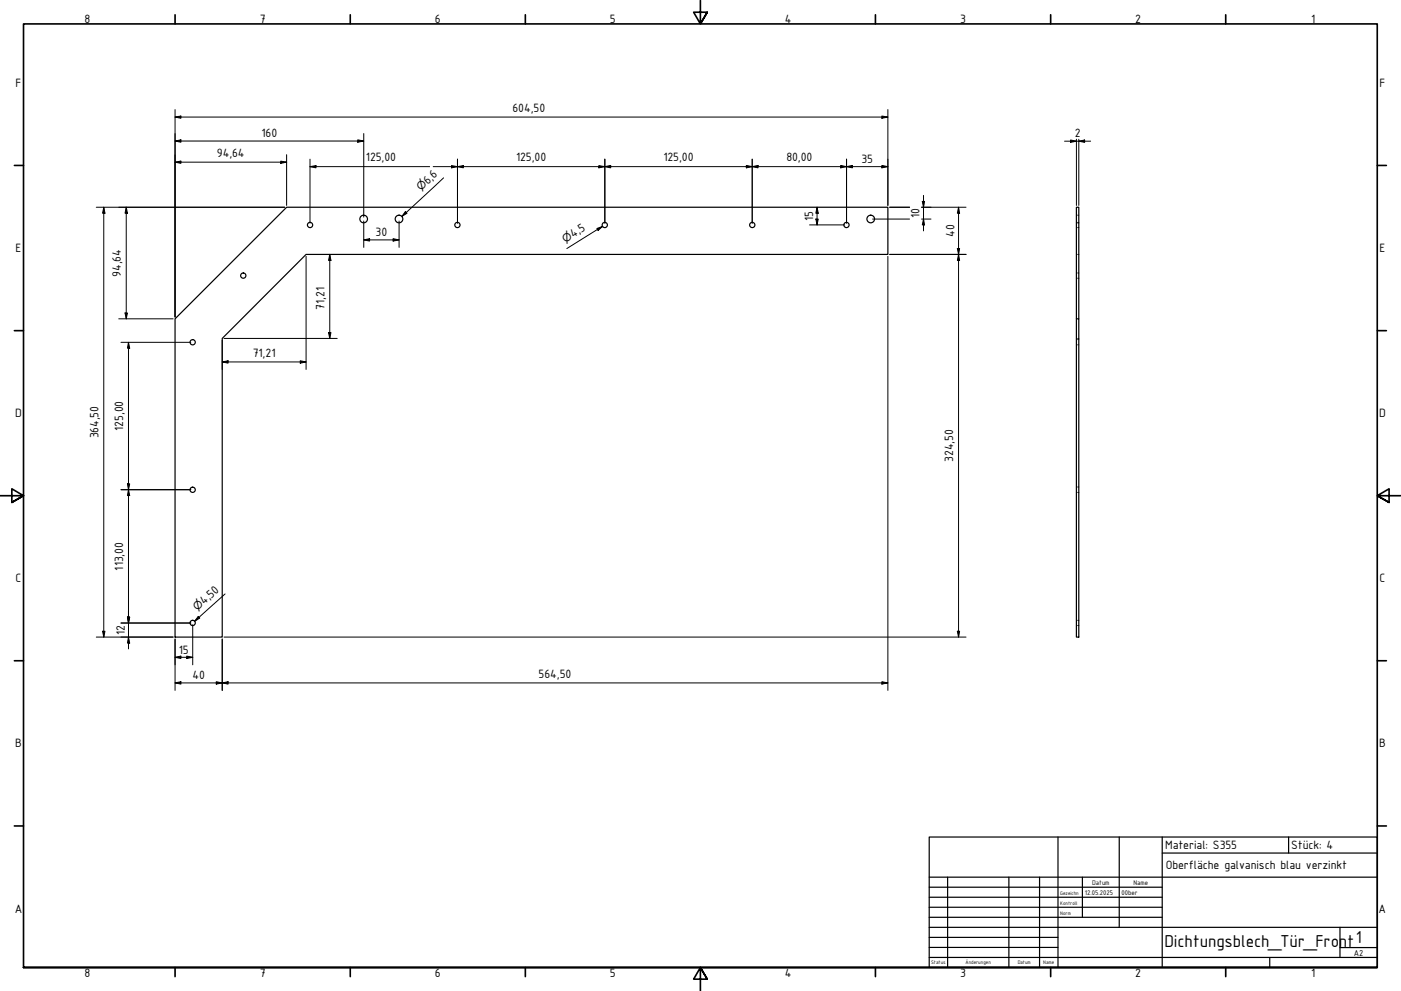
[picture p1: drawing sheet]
<svg xmlns="http://www.w3.org/2000/svg" width="594mm" height="420mm" viewBox="0 0 594 420" stroke-linecap="round" stroke-linejoin="round" font-family="sans-serif">
<!-- layer: Sichtbar (ISO) -->
<g fill="none" stroke="#000" stroke-width=".51">
<path d="M74.2 135.2l47.3-47.3h255v20h-246.7l-35.6 35.6v126.6h-20zM456.4 135.2h1.1v134.9h-1.1zM456.4 135.2v-47.3h1.1v47.3"/>
<circle cx="131.5" cy="95.4" r="1.11"/>
<circle cx="154.2" cy="92.8" r="1.62"/>
<circle cx="169.2" cy="92.8" r="1.62"/>
<circle cx="194" cy="95.4" r="1.11"/>
<circle cx="256.4" cy="95.4" r="1.11"/>
<circle cx="319" cy="95.4" r="1.11"/>
<circle cx="358.9" cy="95.4" r="1.11"/>
<circle cx="369.2" cy="92.8" r="1.62"/>
<circle cx="103.2" cy="116.9" r="1.11"/>
<circle cx="81.7" cy="145.1" r="1.11"/>
<circle cx="81.7" cy="207.7" r="1.11"/>
<circle cx="81.7" cy="264.1" r="1.11"/>
</g>
<!-- layer: Verdeckt (ISO) -->
<g fill="none" stroke="#000" stroke-width=".42">
<path d="M456.4 91.2h.4M456.4 94.5h.4M456.4 94.3h.4M456.4 96.5h.4M457.1 91.2h.4M457.1 94.5h.4M457.1 94.3h.4M457.1 96.5h.4M456.4 107.9h.4M456.4 115.7h.4M456.4 118h.4M457.1 107.9h.4"/>
<path d="M457.1 115.7h.4M457.1 118h.4M456.4 143.5h.4M456.4 144h.4M456.4 146.2h.4M457.1 143.5h.4M457.1 144h.4M457.1 146.2h.4M456.4 206.5h.4M456.4 208.8h.4M457.1 206.5h.4M457.1 208.8h.4"/>
<path d="M456.4 263h.4M456.4 265.2h.4M457.1 263h.4M457.1 265.2h.4"/>
</g>
<!-- layer: Rahmen (ISO) -->
<g fill="none" stroke="#000" stroke-width=".7">
<path d="M74.2 6.3v3.8M148.5 6.3v3.8M222.8 6.3v3.8M297 .2v9.9l-2.9-4.9h5.8l-2.9 4.9 2.9-4.9M371.2 6.3v3.8M445.5 6.3v3.8M519.7 6.3v3.8M6.1 70.1h3.9M584 70.1h3.9M6.1 140.2h3.9M584 140.2h3.9M0 210.2h10l-5-3v5.8l5-2.8-5 2.8"/>
<path d="M594 210.2h-10l5-3v5.8l-5-2.8 5 2.8M6.1 280.1h3.9M584 280.1h3.9M6.1 350.2h3.9M584 350.2h3.9M10 410.2v-400.1h574v400.1h-574h574M74.2 410.2v3.9M148.5 410.2v3.9M222.8 410.2v3.9M299.9 415.1l-2.9-4.9 2.9 4.9h-5.8l2.9-4.9v10M371.2 410.2v3.9M445.5 410.2v3.9"/>
<path d="M519.7 410.2v3.9"/>
</g>
<!-- layer: Titel (ISO) -->
<g fill="none" stroke="#000" stroke-width=".51">
<path d="M394 354.9h190v55.3h-190zM448.6 354.9v55.3M474.6 354.9v38.3M492.8 354.9v55.3M546.4 354.9v6.8M394 376.2h98.8M394 371.9h190M401.8 371.9v38.3M427.8 371.9v38.3M440.8 371.9v38.3M459 371.9v17M492.8 361.7h91.2"/>
<path d="M394 380.4h98.8M394 384.7h98.8M394 388.9h98.8M394 393.2h190M394 397.4h54.6M568.2 393.2v12.7M394 405.9h190M394 401.7h54.6M538.4 405.9v4.3M568.2 401.7h15.8"/>
</g>
<g fill="none" stroke="#000" stroke-width=".42">
<path d="M74.2 49.6l2.5-.4v.9zM74.2 59.8l2.5-.5v1zM74.2 49.6h302.3M74.2 46.5v87.9M74.2 59.8h80M151.7 59.3l2.5 .5-2.5 .5zM154.2 56.6v35.5M374 49.2l2.5 .4-2.5 .5zM376.5 46.5v40.6M451.4 59.9h11.1M454 59.4l2.4 .5-2.4 .5zM456.4 59v28.1"/>
<path d="M457.5 59.9l2.4-.5v1zM457.5 59v28.1M74.2 68.7l2.5-.4v1zM74.2 68.7h47.3M119.1 68.3l2.4 .4-2.4 .6zM121.5 65.6v21.5M131.4 70.7l2.6-.5v1zM131.4 70.7h50.8M131.4 67.5v27.1M183.7 70.7h192.8M188.1 75.4l-17.7 16.3M191.5 70.2l2.5 .5-2.5 .5z"/>
<path d="M194 70.7l2.5-.5v1zM194 67.5v27.1M253.9 70.2l2.6 .5-2.6 .5zM256.5 70.7l2.5-.6v1.1zM256.5 67.5v27.1M316.5 70.1l2.5 .6-2.5 .5zM319 70.7l2.4-.6v1.1zM319 67.5v27.1M356.5 70.1l2.5 .6-2.5 .5zM359 70.7l2.4-.6v1.1zM359 67.5v27.1M374 70.1l2.5 .6-2.5 .5z"/>
<path d="M40.8 87.9h79.9M44 87.9l.5 2.5h-1zM44 87.9v182.2M53.5 87.9l.5 2.5h-1zM53.5 87.9v47.3M154.2 93.7v11.2M169.2 93.7v11.2M171.9 89.7l.7 .7-2.2 1.3zM253.1 96.9l2.4-.9-1.9 1.7zM255.5 96l-15.2 9.4M343.3 95.4h14.8M345.9 92.9h1.1l-.5 2.5z"/>
<path d="M346.5 87.9l.5 2.5h-1.1zM346.5 87.9v7.5M370 92.9h15.7M377.3 87.9h8.4M390.8 87.9h18.8M390.8 92.9h4M391.1 85.4h.9l-.4 2.5zM391.6 92.9l.4 2.5h-.9zM391.6 82.8v15.1M406.5 87.9l.4 2.5h-.9zM406.5 87.9v182.2M129.8 108.7v47.9"/>
<path d="M139.8 107.9l.5 2.5h-1zM139.8 107.9v35.6M154.2 101.7l2.5-.5v1zM154.2 101.7h15M166.7 101.2l2.5 .5-2.5 .5zM376.5 108.7v184M377.3 107.9h32.3M406 105.4h.9l-.4 2.5zM406.5 107.9l.4 2.5h-.9zM50.4 135.2h23M53 132.7h1l-.5 2.5zM51.3 145.1h29.6"/>
<path d="M54.5 145.1l.5 2.5h-1zM54.5 145.1v130M94.2 153.5l2.5-.5v1zM94.2 144.3v12.3M94.2 153.5h35.6M95 143.5h48M127.3 153l2.5 .5-2.5 .5zM139.3 141h1l-.5 2.5zM51.3 207.6h29.6M54 205.1h1l-.5 2.5zM54.5 207.6l.5 2.5h-1zM95.4 251.8l-12.9 11.6"/>
<path d="M40.8 270.1h32.6M43.5 267.6h1l-.5 2.5zM51.3 264.1h29.6M54 261.6h1l-.5 2.5zM54.5 270.1l.5 2.5h-1zM74.2 278.7l2.5-.5v1zM74.2 270.9v21.8M74.2 278.7h7.5M79.2 278.2l2.5 .5-2.5 .5zM81.7 264.9v17M84.1 261.3l.6 .7-2.2 1.4zM94.2 270.9v21.8"/>
<path d="M95 270.1h314.6M406 267.6h.9l-.4 2.5zM74.2 289.5l2.5-.5v1zM74.2 289.5h302.3M91.7 289l2.5 .5-2.5 .5zM94.2 289.5l2.5-.5v1zM374 289l2.5 .5-2.5 .5z"/>
</g>
<g fill="#000">
<path d="M74.2 49.6l2.5-.4v.9z" fill-rule="evenodd"/>
<path d="M74.2 59.8l2.5-.5v1z" fill-rule="evenodd"/>
<path d="M374 49.2l2.5 .4-2.5 .5z" fill-rule="evenodd"/>
<path d="M457.5 59.9l2.4-.5v1z" fill-rule="evenodd"/>
<path d="M74.2 68.7l2.5-.4v1z" fill-rule="evenodd"/>
<path d="M119.1 68.3l2.4 .4-2.4 .6z" fill-rule="evenodd"/>
<path d="M131.4 70.7l2.6-.5v1z" fill-rule="evenodd"/>
<path d="M151.7 59.3l2.5 .5-2.5 .5z" fill-rule="evenodd"/>
<path d="M191.5 70.2l2.5 .5-2.5 .5z" fill-rule="evenodd"/>
<path d="M194 70.7l2.5-.5v1z" fill-rule="evenodd"/>
<path d="M253.9 70.2l2.6 .5-2.6 .5z" fill-rule="evenodd"/>
<path d="M256.5 70.7l2.5-.6v1.1z" fill-rule="evenodd"/>
<path d="M316.5 70.1l2.5 .6-2.5 .5z" fill-rule="evenodd"/>
<path d="M319 70.7l2.4-.6v1.1z" fill-rule="evenodd"/>
<path d="M356.5 70.1l2.5 .6-2.5 .5z" fill-rule="evenodd"/>
<path d="M359 70.7l2.4-.6v1.1z" fill-rule="evenodd"/>
<path d="M374 70.1l2.5 .6-2.5 .5z" fill-rule="evenodd"/>
<path d="M454 59.4l2.4 .5-2.4 .5z" fill-rule="evenodd"/>
<path d="M44 87.9l.5 2.5h-1z" fill-rule="evenodd"/>
<path d="M53.5 87.9l.5 2.5h-1z" fill-rule="evenodd"/>
<path d="M171.9 89.7l.7 .7-2.2 1.3z" fill-rule="evenodd"/>
<path d="M253.1 96.9l2.4-.9-1.9 1.7z" fill-rule="evenodd"/>
<path d="M345.9 92.9h1.1l-.5 2.5z" fill-rule="evenodd"/>
<path d="M346.5 87.9l.5 2.5h-1.1z" fill-rule="evenodd"/>
<path d="M391.1 85.4h.9l-.4 2.5z" fill-rule="evenodd"/>
<path d="M391.6 92.9l.4 2.5h-.9z" fill-rule="evenodd"/>
<path d="M406.5 87.9l.4 2.5h-.9z" fill-rule="evenodd"/>
<path d="M139.8 107.9l.5 2.5h-1z" fill-rule="evenodd"/>
<path d="M154.2 101.7l2.5-.5v1z" fill-rule="evenodd"/>
<path d="M166.7 101.2l2.5 .5-2.5 .5z" fill-rule="evenodd"/>
<path d="M406 105.4h.9l-.4 2.5z" fill-rule="evenodd"/>
<path d="M406.5 107.9l.4 2.5h-.9z" fill-rule="evenodd"/>
<path d="M53 132.7h1l-.5 2.5z" fill-rule="evenodd"/>
<path d="M54.5 145.1l.5 2.5h-1z" fill-rule="evenodd"/>
<path d="M94.2 153.5l2.5-.5v1z" fill-rule="evenodd"/>
<path d="M127.3 153l2.5 .5-2.5 .5z" fill-rule="evenodd"/>
<path d="M139.3 141h1l-.5 2.5z" fill-rule="evenodd"/>
<path d="M54 205.1h1l-.5 2.5z" fill-rule="evenodd"/>
<path d="M54.5 207.6l.5 2.5h-1z" fill-rule="evenodd"/>
<path d="M43.5 267.6h1l-.5 2.5z" fill-rule="evenodd"/>
<path d="M54 261.6h1l-.5 2.5z" fill-rule="evenodd"/>
<path d="M54 261.6h1l-.5 2.5z" fill-rule="evenodd"/>
<path d="M54.5 270.1l.5 2.5h-1z" fill-rule="evenodd"/>
<path d="M74.2 278.7l2.5-.5v1z" fill-rule="evenodd"/>
<path d="M79.2 278.2l2.5 .5-2.5 .5z" fill-rule="evenodd"/>
<path d="M84.1 261.3l.6 .7-2.2 1.4z" fill-rule="evenodd"/>
<path d="M406 267.6h.9l-.4 2.5z" fill-rule="evenodd"/>
<path d="M74.2 289.5l2.5-.5v1z" fill-rule="evenodd"/>
<path d="M91.7 289l2.5 .5-2.5 .5z" fill-rule="evenodd"/>
<path d="M94.2 289.5l2.5-.5v1z" fill-rule="evenodd"/>
<path d="M374 289l2.5 .5-2.5 .5z" fill-rule="evenodd"/>
</g>
<text font-size="7.9" x="493.8" y="401.3">Dichtungsblech_Tür_Front1</text>
<g font-size="5.5">
<text x="35.9" y="9.8">8</text>
<text x="110.2" y="9.8">7</text>
<text x="184.4" y="9.8">6</text>
<text x="258.6" y="9.8">5</text>
<text x="332.7" y="9.8">4</text>
<text x="407.2" y="9.8">3</text>
<text x="481.4" y="9.8">2</text>
<text x="556" y="9.8">1</text>
<text x="6.6" y="36.9">F</text>
<text x="584.9" y="36.9">F</text>
<text x="217.4" y="47.3">604,50</text>
<text x="110.9" y="58.2">160</text>
<text x="455.7" y="58.3">2</text>
<text x="92" y="66.5">94,64</text>
<text x="155.1" y="68.4">125,00</text>
<text x="218.8" y="68.4">125,00</text>
<text x="281.3" y="68.4">125,00</text>
<text x="333.4" y="68.4">80,00</text>
<text x="365.3" y="69.1">35</text>
<text x="181.4" y="78.3" transform="rotate(-43 181.4 78.3)">6,6</text>
<text x="344.9" y="93.7" transform="rotate(-90 344.9 93.7)">15</text>
<text x="390" y="92.5" transform="rotate(-90 390 92.5)">10</text>
<text x="159.3" y="100.1">30</text>
<text x="243" y="100.8" transform="rotate(-32 243 100.8)">4,5</text>
<text x="404.8" y="100.5" transform="rotate(-90 404.8 100.5)">40</text>
<text x="6.6" y="106.9">E</text>
<text x="584.9" y="106.9">E</text>
<text x="51.2" y="117.4" transform="rotate(-90 51.2 117.4)">94,64</text>
<text x="137.5" y="131.4" transform="rotate(-90 137.5 131.4)">71,21</text>
<text x="107.2" y="151.2">71,21</text>
<text x="6.5" y="176.9">D</text>
<text x="584.8" y="176.9">D</text>
<text x="41.7" y="185.9" transform="rotate(-90 41.7 185.9)">364,50</text>
<text x="52.2" y="182.7" transform="rotate(-90 52.2 182.7)">125,00</text>
<text x="404.1" y="195.9" transform="rotate(-90 404.1 195.9)">324,50</text>
<text x="52.2" y="241.9" transform="rotate(-90 52.2 241.9)">113,00</text>
<text x="6.6" y="246.9">C</text>
<text x="584.9" y="246.9">C</text>
<text x="86.6" y="256.5" transform="rotate(-42 86.6 256.5)">4,50</text>
<text x="52.9" y="269.2" transform="rotate(-90 52.9 269.2)">12</text>
<text x="75.9" y="277.1">15</text>
<text x="81.6" y="288">40</text>
<text x="228.4" y="287.3">564,50</text>
<text x="6.5" y="316.9">B</text>
<text x="584.8" y="316.9">B</text>
<text x="494.1" y="359.8">Material: S355</text>
<text x="547.5" y="360">Stück: 4</text>
<text x="494.3" y="368.3">Oberfläche galvanisch blau verzinkt</text>
<text x="6.3" y="386.9">A</text>
<text x="584.6" y="386.9">A</text>
<text x="35.9" y="414.1">8</text>
<text x="110.2" y="414.1">7</text>
<text x="184.4" y="414.1">6</text>
<text x="258.6" y="414.1">5</text>
<text x="332.7" y="414.1">4</text>
<text x="407.2" y="414.1">3</text>
<text x="481.4" y="414.1">2</text>
<text x="556" y="414.1">1</text>
</g>
<g font-size="4.6">
<text x="178.4" y="80.9" transform="rotate(-43 178.4 80.9)">⌀</text>
<text x="239.7" y="102.9" transform="rotate(-32 239.7 102.9)">⌀</text>
<text x="83.6" y="259.1" transform="rotate(-42 83.6 259.1)">⌀</text>
</g>
<text font-size="3.9" x="574.1" y="405.1">A2</text>
<g font-size="3.1">
<text x="463.1" y="375.1">Datum</text>
<text x="480.6" y="375.1">Name</text>
<text x="460" y="379.4">12.05.2025</text>
<text x="475.6" y="379.4">00ber</text>
</g>
<g font-size="2.3">
<text x="449.6" y="379.4">Gezeichn</text>
<text x="449.6" y="383.6">Kontroll</text>
<text x="449.6" y="387.9">Norm</text>
<text x="394.8" y="408.8">Status</text>
<text x="409.4" y="408.8">Änderungen</text>
<text x="431.5" y="408.8">Datum</text>
<text x="442.4" y="408.8">Name</text>
</g>
</svg>
